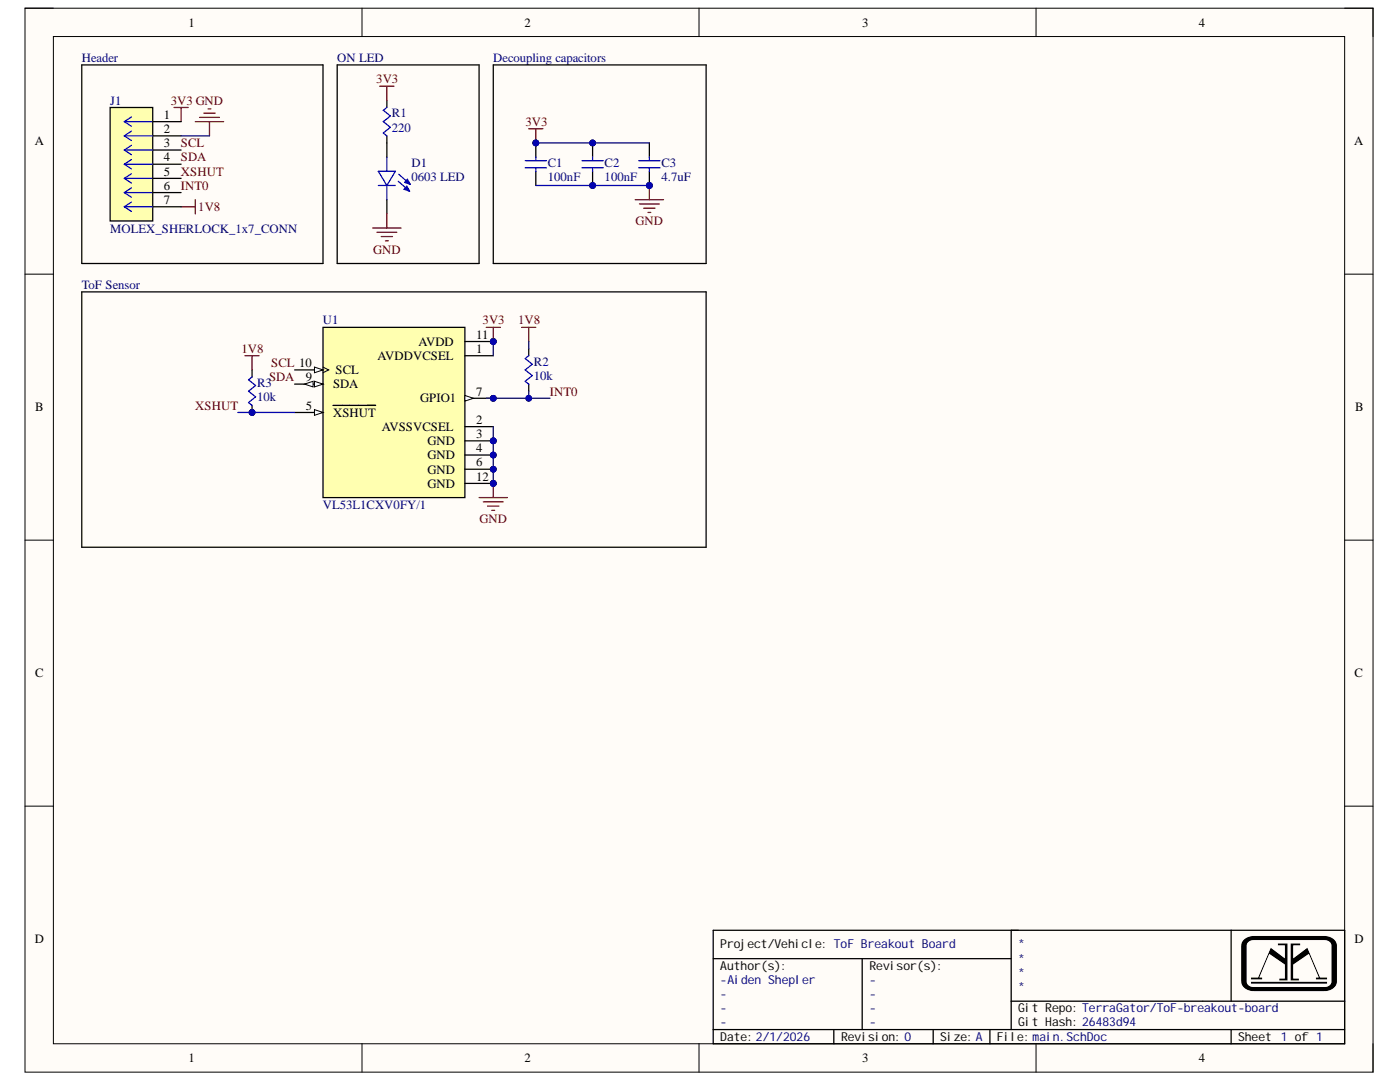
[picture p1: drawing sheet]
# Altium project ToF_Sensor_Breakout_v1.PrjPcb
1 sheet, 9 parts. Net scope: global (net labels, ports and power ports of the same name join across sheets).
Board file: main.PcbDoc

## Sheet main.SchDoc
size A; Author: Aiden Shepler; Revision: 0; SheetNumber: 1; SheetTotal: 1; Author1: Aiden Shepler; Project: ToF Breakout Board; VersionControl_Repository: TerraGator/ToF-breakout-board

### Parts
C1  value 100nF  [CAPC0603]  (hidden comment: Cap)
C2  value 100nF  [CAPC0603]  (hidden comment: Cap)
C3  value 4.7uF  [CAPC0603]  (hidden comment: Cap)
D1  0603 LED  [0603 (LED)]
J1  MOLEX_SHERLOCK_1x7_CONN  [CON_353620750]
R1  value 220  [RES0603]  (hidden comment: Res)
R2  value 10k  [RES0603]  (hidden comment: Res)
R3  value 10k  [RES0603]  (hidden comment: Res)
U1  VL53L1CXV0FY/1  [LGA-12 (VL53L1CXV0FY/1)]

### Blocks framed on the sheet
Header: J1
ON LED: D1 R1
Decoupling capacitors: C1-C3
ToF Sensor: R2 R3 U1

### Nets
1V8: J1.7 R2.1(A) R3.1(A)
3V3: C1.1(A) C2.1(A) C3.1(A) J1.1 R1.1(A) U1.1(AVDDVCSEL) U1.11(AVDD)
GND: C1.2(B) C2.2(B) C3.2(B) D1.C J1.2 U1.2(AVSSVCSEL) U1.3(GND) U1.4(GND) U1.6(GND) U1.12(GND)
INT0: J1.6 R2.2(B) U1.7(GPIO1)
SCL: J1.3 U1.10(SCL)
SDA: J1.4 U1.9(SDA)
XSHUT: J1.5 R3.2(B) U1.5(~{XSHUT})
NetD1_A: D1.A R1.2(B)
